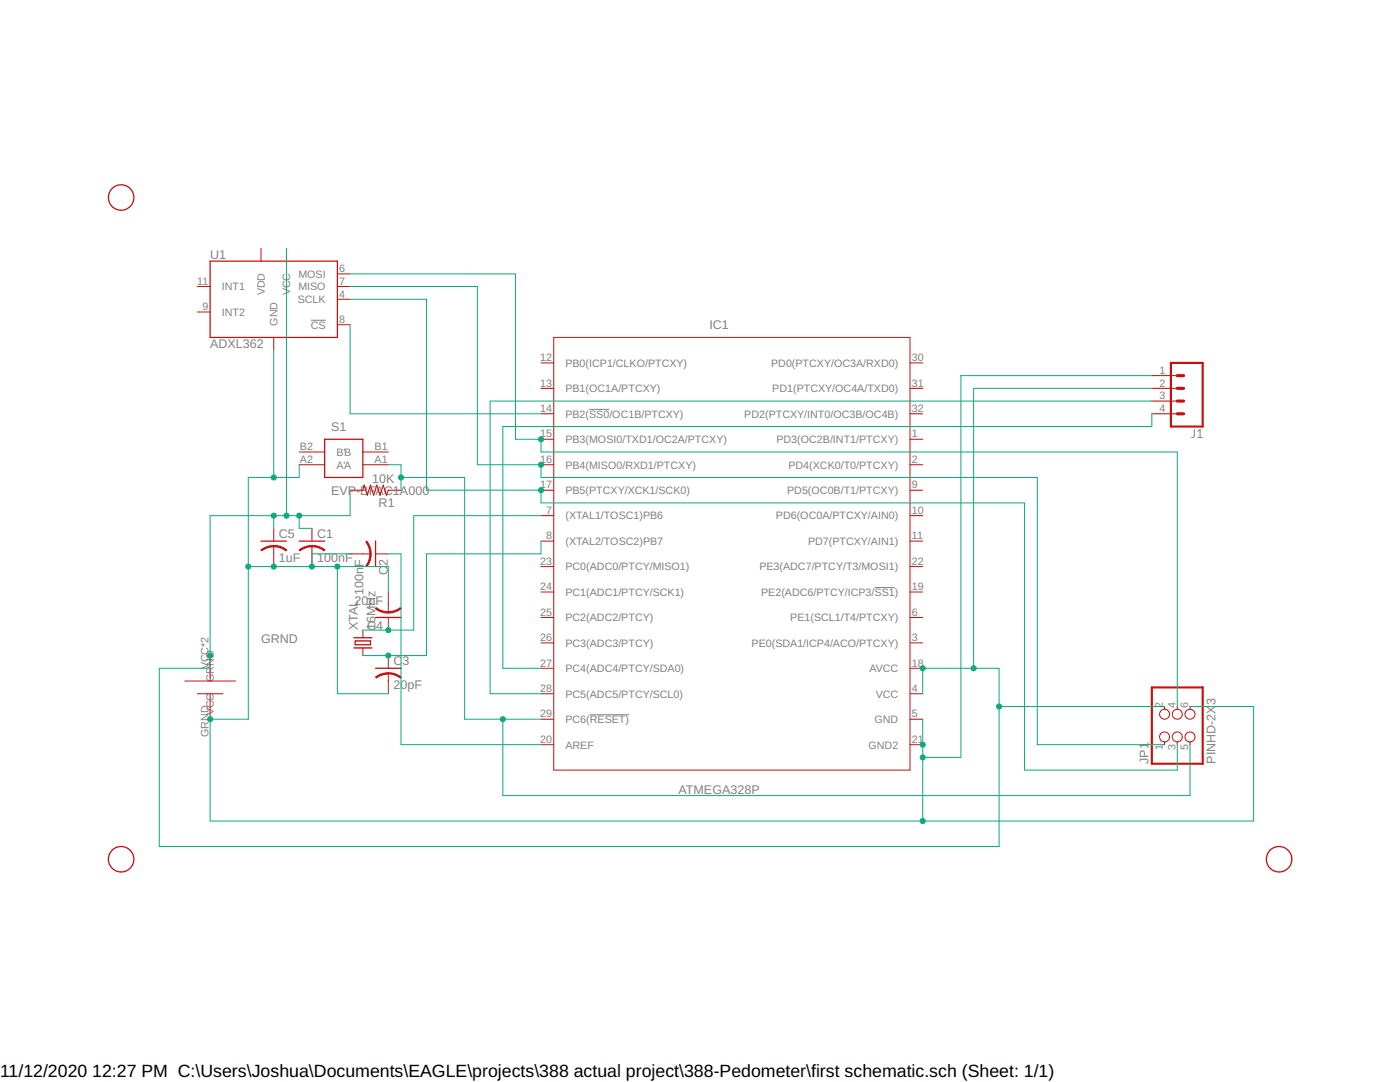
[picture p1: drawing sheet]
<svg xmlns="http://www.w3.org/2000/svg" width="279mm" height="216mm" viewBox="0 0 279 216" stroke-linecap="round" stroke-linejoin="round" font-family="sans-serif">
<path d="M62 63.9h3M117.6 81.7h4M238.3 85.7v1.4l-.2 .2h-.3M239.1 87.3h.8M239.1 86.1l.4-.4v1.6M174.5 117.2h4.1M117.7 142.6h7.8" fill="none" stroke="#808080" stroke-width=".2"/>
<g fill="none" stroke="#c90d0c" stroke-width=".25">
<path d="M41.9 52.1h25.4v15.2h-25.4zM64.8 87.7h7.6v7.6h-7.6zM52.1 108h5.1M59.7 108h5.1M75 108v5.1M70.6 127.3h3.6M70.6 129.3h3.6M70.9 127.9h3v.8h-3zM75 133.3h5M75 123.2h5"/>
<circle cx="24.2" cy="39.4" r="2.54"/>
<circle cx="24.2" cy="171.5" r="2.54"/>
<circle cx="255.3" cy="171.5" r="2.54"/>
</g>
<g fill="none" stroke="#c90d0c" stroke-width=".2">
<path d="M39.4 57.2h2.5M52.1 49.6v2.5M57.2 49.6v2.5M67.3 57.2h2.6M67.3 54.7h2.6M67.3 59.7h2.6M39.4 62.3h2.5M54.6 67.3v2.6M67.3 64.8h2.6M108 72.4h2.5M108 77.5h2.5M110.5 67.3h71.1v86.4h-71.1z"/>
<path d="M181.6 72.4h2.5M181.6 77.5h2.5M229.9 77.5h5M229.9 75h5M59.7 92.7h5.1M59.7 90.2h5.1M69.9 97.8h2.5M72.4 92.7h5.1M72.4 90.2h5.1M77.5 97.8h2.5M108 97.8h2.5M108 82.6h2.5"/>
<path d="M108 87.7h2.5M108 92.7h2.5M181.6 97.8h2.5M181.6 82.6h2.5M181.6 87.7h2.5M181.6 92.7h2.5M229.9 82.6h5M229.9 80h5M54.6 105.4v2.6M54.6 109v4.1M62.3 105.4v2.6M62.3 109v4.1"/>
<path d="M69.9 110.5h4M75 110.5h2.5M77.5 118.1v4.1M108 102.9h2.5M108 108h2.5M108 118.1h2.5M108 113.1h2.5M181.6 102.9h2.5M181.6 108h2.5M181.6 118.1h2.5M181.6 113.1h2.5M36.9 135.9h10.1"/>
<path d="M39.4 138.4h5.1M41.9 130.8v5.1M41.9 138.4v5.1M72.4 125.7v1.6M72.4 129.3v1.5M77.5 123.2v2.5M77.5 130.8v2.5M77.5 134.4v4M108 138.4h2.5M108 133.3h2.5M108 128.3h2.5M108 123.2h2.5"/>
<path d="M181.6 138.4h2.5M181.6 133.3h2.5M181.6 128.3h2.5M181.6 123.2h2.5M108 143.5h2.5M108 148.6h2.5M181.6 143.5h2.5M181.6 148.6h2.5M232.4 141v.5M232.4 148v.6M234.9 141v.5M234.9 148v.6"/>
<path d="M237.5 141v.5M237.5 148v.6"/>
<circle cx="232.4" cy="147" r=".99"/>
<circle cx="232.4" cy="142.5" r=".99"/>
<circle cx="234.9" cy="147" r=".99"/>
<circle cx="234.9" cy="142.5" r=".99"/>
<circle cx="237.5" cy="147" r=".99"/>
<circle cx="237.5" cy="142.5" r=".99"/>
</g>
<g fill="#c90d0c" stroke="#c90d0c" stroke-width=".2">
<path d="M62.3 108.8h.2a3.9 3.9 0 0 1 2.3 .9l-.1 .2-1.4-.7-1-.1z" fill-rule="evenodd"/>
<path d="M59.7 109.7l1.2-.6 1.4-.2v.2l-1.1 .1-1.3 .7z" fill-rule="evenodd"/>
<path d="M73.8 110.5h.3v.3a3.9 3.9 0 0 1-.9 2.3l-.2-.2 .5-.9z" fill-rule="evenodd"/>
<path d="M73 108.1l.2-.1 .4 .6 .4 1.1 .1 .8h-.3l-.1-1z" fill-rule="evenodd"/>
<path d="M77.5 134.2l1.3 .3 1.3 .6-.2 .2-1.4-.7-1-.1z" fill-rule="evenodd"/>
<path d="M75 135.1l1.2-.6 1.3-.3v.3l-1.5 .3-.9 .5z" fill-rule="evenodd"/>
<path d="M75.1 121.2l.9 .6 1.5 .3v.2h-.8l-1.1-.4-.7-.4z" fill-rule="evenodd"/>
<path d="M77.5 122.1l1-.2 1.4-.7 .1 .3-.6 .4-1.1 .3-.8 .1z" fill-rule="evenodd"/>
<path d="M54.6 108.8h.3a3.9 3.9 0 0 1 2.3 .9l-.2 .2-1.3-.7-1.1-.1z" fill-rule="evenodd"/>
<path d="M52.1 109.7l1.2-.6 1.3-.2v.2l-1 .1-1.4 .7z" fill-rule="evenodd"/>
</g>
<path d="M72.4 97.8l.3-1 .6 2 .6-2 .7 2 .6-2 .6 2 .7-2 .6 2 .4-1" fill="none" stroke="#c90d0c" stroke-width=".21"/>
<path d="M233.7 72.4h6.3v12.7h-6.3zM229.9 137.2h10.1v15.2h-10.1z" fill="none" stroke="#c90d0c" stroke-width=".42"/>
<path d="M234.9 77.5h1.3M234.9 75h1.3M234.9 80h1.3M234.9 82.6h1.3" fill="none" stroke="#c90d0c" stroke-width=".61"/>
<g fill="none" stroke="#0dab76" stroke-width=".2">
<path d="M57.2 49.6v53.3M69.9 57.2h25.4v35.5h12.7v2.6h99v53.3h25.4M69.9 54.7h33v33h5.1v2.5h126.9v50.8M69.9 59.7h15.2v38.1h22.9v2.6h96.5v53.3h30.4v-5.1M54.6 69.9v25.4M69.9 64.8v17.8h38.1M229.9 77.5h-35.6v55.8M229.9 75h-38.1v76.1h-7.7M59.7 92.7v2.6h-10.1v48.2h-7.7v20.3h208.3v-22.8h-12.7M69.9 97.8v5.1h-28v30.4h-10.1v35.6h167.6v-35.6h-15.3v5.1M77.5 92.7h2.5v5.1M80 95.3h12.7v48.2h15.3"/>
<path d="M229.9 82.6v2.5h-129.5v48.2h7.6M229.9 80h-132.1v58.4h10.2M49.6 113.1h27.9v5M54.6 102.9v2.5M59.7 102.9v2.5h2.6M67.3 113.1v25.3h10.2M69.9 110.5h-7.6v2.6M77.5 110.5h2.5v38.1h28M108 102.9h-25.4v22.8h-10.2M108 108v2.5h-22.9v20.3h-12.7M100.4 143.5v15.2h137.1v-10.1M184.1 143.5v20.3"/>
<path d="M199.4 141h33"/>
</g>
<g fill="#0dab76" stroke="#0dab76" stroke-width=".2">
<circle cx="59.7" cy="102.9" r=".51"/>
<circle cx="184.1" cy="133.3" r=".51"/>
<circle cx="54.6" cy="102.9" r=".51"/>
<circle cx="199.4" cy="141" r=".51"/>
<circle cx="194.3" cy="133.3" r=".51"/>
<circle cx="57.2" cy="102.9" r=".51"/>
<circle cx="41.9" cy="130.8" r=".51"/>
<circle cx="62.3" cy="113.1" r=".51"/>
<circle cx="49.6" cy="113.1" r=".51"/>
<circle cx="184.1" cy="148.6" r=".51"/>
<circle cx="67.3" cy="113.1" r=".51"/>
<circle cx="54.6" cy="113.1" r=".51"/>
<circle cx="184.1" cy="151.1" r=".51"/>
<circle cx="54.6" cy="95.3" r=".51"/>
<circle cx="184.1" cy="163.8" r=".51"/>
<circle cx="41.9" cy="143.5" r=".51"/>
<circle cx="100.4" cy="143.5" r=".51"/>
<circle cx="80" cy="95.3" r=".51"/>
<circle cx="77.5" cy="125.7" r=".51"/>
<circle cx="77.5" cy="130.8" r=".51"/>
<circle cx="108" cy="87.7" r=".51"/>
<circle cx="108" cy="92.7" r=".51"/>
<circle cx="108" cy="97.8" r=".51"/>
</g>
<g font-size="3.5">
<text x="0" y="214.9">11/12/2020</text>
<text x="18.4" y="214.9">12:27 PM C:\Users\Joshua\Documents\EAGLE\projects\388 actual project\388-Pedometer\first schematic.sch (Sheet: 1/1)</text>
</g>
<g font-size="2.5" fill="#808080">
<text x="41.9" y="51.6">U1</text>
<text x="141.6" y="65.7">IC1</text>
<text x="41.9" y="69.4">ADXL362</text>
<text x="66.1" y="86">S1</text>
<text x="66.1" y="98.7">EVP-BFAC1A000</text>
<text x="74.3" y="96.3">10K</text>
<text x="75.6" y="101.1">R1</text>
<text x="55.7" y="107.3">C5</text>
<text x="63.3" y="107.3">C1</text>
<text x="55.7" y="112.2">1uF</text>
<text x="63.3" y="112.2">100nF</text>
<text x="72.5" y="113" transform="rotate(-90 72.5 113)">F</text>
<text x="77.4" y="112.9" transform="rotate(-90 77.4 112.9)">2</text>
<text x="72.5" y="118.6" transform="rotate(-90 72.5 118.6)">100n</text>
<text x="77.4" y="114.7" transform="rotate(-90 77.4 114.7)">C</text>
<text x="70.8" y="120.8">20pF</text>
<text x="71.4" y="125.7" transform="rotate(-90 71.4 125.7)">XTAL</text>
<text x="73.3" y="125.6">C4</text>
<text x="75" y="125.7" transform="rotate(-90 75 125.7)">16</text>
<text x="75" y="122.9" transform="rotate(-90 75 122.9)">MHz</text>
<text x="52.1" y="128.3">GRND</text>
<text x="78.5" y="137.5">20pF</text>
<text x="78.5" y="132.7">C</text>
<text x="80.3" y="132.7">3</text>
<text x="242.6" y="140.7" transform="rotate(-90 242.6 140.7)">3</text>
<text x="229.2" y="152.4" transform="rotate(-90 229.2 152.4)">JP1</text>
<text x="242.6" y="152.4" transform="rotate(-90 242.6 152.4)">PINHD-2X</text>
<text x="135.4" y="158.4">ATMEGA328P</text>
</g>
<g font-size="2.1" fill="#808080">
<text x="39.4" y="56.8">11</text>
<text x="44.3" y="57.9">INT1</text>
<text x="52.9" y="58.9" transform="rotate(-90 52.9 58.9)">VDD</text>
<text x="57.9" y="58.9" transform="rotate(-90 57.9 58.9)">VCC</text>
<text x="59.6" y="55.4">MOSI</text>
<text x="59.6" y="57.9">MISO</text>
<text x="67.7" y="54.3">6</text>
<text x="67.7" y="56.8">7</text>
<text x="67.7" y="59.4">4</text>
<text x="40.4" y="61.9">9</text>
<text x="44.3" y="63">INT2</text>
<text x="55.4" y="65" transform="rotate(-90 55.4 65)">GND</text>
<text x="59.4" y="60.5">SCLK</text>
<text x="62" y="65.6">CS</text>
<text x="67.7" y="64.4">8</text>
<text x="107.8" y="72.1">12</text>
<text x="107.8" y="77.1">13</text>
<text x="112.8" y="73.2">PB0(ICP1/CLKO/PTCXY)</text>
<text x="153.9" y="73.2">PD0(PTCXY/OC3A/RXD0)</text>
<text x="182" y="72.1">30</text>
<text x="182" y="77.1">31</text>
<text x="231.4" y="74.6">1</text>
<text x="231.4" y="77.1">2</text>
<text x="107.8" y="82.2">14</text>
<text x="112.8" y="78.3">PB1(OC1A/PTCXY)</text>
<text x="112.8" y="83.3">PB2(SS0/OC1B/PTCXY)</text>
<text x="148.5" y="83.3">PD2(PTCXY/INT0/OC3B/OC4B)</text>
<text x="154.1" y="78.3">PD1(PTCXY/OC4A/TXD0)</text>
<text x="182" y="82.2">32</text>
<text x="231.4" y="79.7">3</text>
<text x="231.4" y="82.2">4</text>
<text x="59.9" y="89.8">B2</text>
<text x="74.8" y="89.8">B1</text>
<text x="107.8" y="87.3">15</text>
<text x="112.8" y="88.4">PB3(MOSI0/TXD1/OC2A/PTCXY)</text>
<text x="155" y="88.4">PD3(OC2B/INT1/PTCXY)</text>
<text x="182" y="87.3">1</text>
<text x="59.9" y="92.4">A2</text>
<text x="67.1" y="93.5">A'A</text>
<text x="67.1" y="91">B'B</text>
<text x="74.8" y="92.4">A1</text>
<text x="107.8" y="92.4">16</text>
<text x="112.8" y="93.5">PB4(MISO0/RXD1/PTCXY)</text>
<text x="157.4" y="93.5">PD4(XCK0/T0/PTCXY)</text>
<text x="182" y="92.4">2</text>
<text x="107.8" y="97.5">17</text>
<text x="112.8" y="98.6">PB5(PTCXY/XCK1/SCK0)</text>
<text x="157.1" y="98.6">PD5(OC0B/T1/PTCXY)</text>
<text x="182" y="97.5">9</text>
<text x="109" y="102.5">7</text>
<text x="109" y="107.6">8</text>
<text x="112.8" y="103.6">(XTAL1/TOSC1)PB6</text>
<text x="154.9" y="103.6">PD6(OC0A/PTCXY/AIN0)</text>
<text x="182" y="102.5">10</text>
<text x="182" y="107.6">11</text>
<text x="107.8" y="112.7">23</text>
<text x="112.8" y="108.7">(XTAL2/TOSC2)PB7</text>
<text x="112.8" y="113.8">PC0(ADC0/PTCY/MISO1)</text>
<text x="151.6" y="113.8">PE3(ADC7/PTCY/T3/MOSI1)</text>
<text x="161.3" y="108.7">PD7(PTCXY/AIN1)</text>
<text x="182" y="112.7">22</text>
<text x="107.8" y="117.8">24</text>
<text x="112.8" y="118.9">PC1(ADC1/PTCY/SCK1)</text>
<text x="151.9" y="118.9">PE2(ADC6/PTCY/ICP3/SS1)</text>
<text x="182" y="117.8">19</text>
<text x="107.8" y="122.8">25</text>
<text x="112.8" y="124">PC2(ADC2/PTCY)</text>
<text x="157.7" y="124">PE1(SCL1/T4/PTCXY)</text>
<text x="182" y="122.8">6</text>
<text x="107.8" y="127.9">26</text>
<text x="112.8" y="129">PC3(ADC3/PTCY)</text>
<text x="150" y="129">PE0(SDA1/ICP4/ACO/PTCXY)</text>
<text x="182" y="127.9">3</text>
<text x="41.6" y="133.6" transform="rotate(-90 41.6 133.6)">VCC*2</text>
<text x="42.7" y="136.1" transform="rotate(-90 42.7 136.1)">GRND</text>
<text x="107.8" y="133">27</text>
<text x="112.8" y="134.1">PC4(ADC4/PTCY/SDA0)</text>
<text x="173.5" y="134.1">AVCC</text>
<text x="182" y="133">18</text>
<text x="42.7" y="142.7" transform="rotate(-90 42.7 142.7)">VCC</text>
<text x="107.8" y="143.2">29</text>
<text x="107.8" y="138.1">28</text>
<text x="112.8" y="139.2">PC5(ADC5/PTCY/SCL0)</text>
<text x="174.8" y="139.2">VCC</text>
<text x="182" y="138.1">4</text>
<text x="182" y="143.2">5</text>
<text x="232.1" y="141.2" transform="rotate(-90 232.1 141.2)">2</text>
<text x="234.6" y="141.2" transform="rotate(-90 234.6 141.2)">4</text>
<text x="237.1" y="141.2" transform="rotate(-90 237.1 141.2)">6</text>
<text x="41.6" y="147.1" transform="rotate(-90 41.6 147.1)">GRND</text>
<text x="107.8" y="148.2">20</text>
<text x="112.8" y="144.3">PC6(RESET)</text>
<text x="112.8" y="149.4">AREF</text>
<text x="173.3" y="149.4">GND2</text>
<text x="174.5" y="144.3">GND</text>
<text x="182" y="148.2">21</text>
<text x="232.1" y="149.6" transform="rotate(-90 232.1 149.6)">1</text>
<text x="234.6" y="149.6" transform="rotate(-90 234.6 149.6)">3</text>
<text x="237.1" y="149.6" transform="rotate(-90 237.1 149.6)">5</text>
</g>
</svg>
